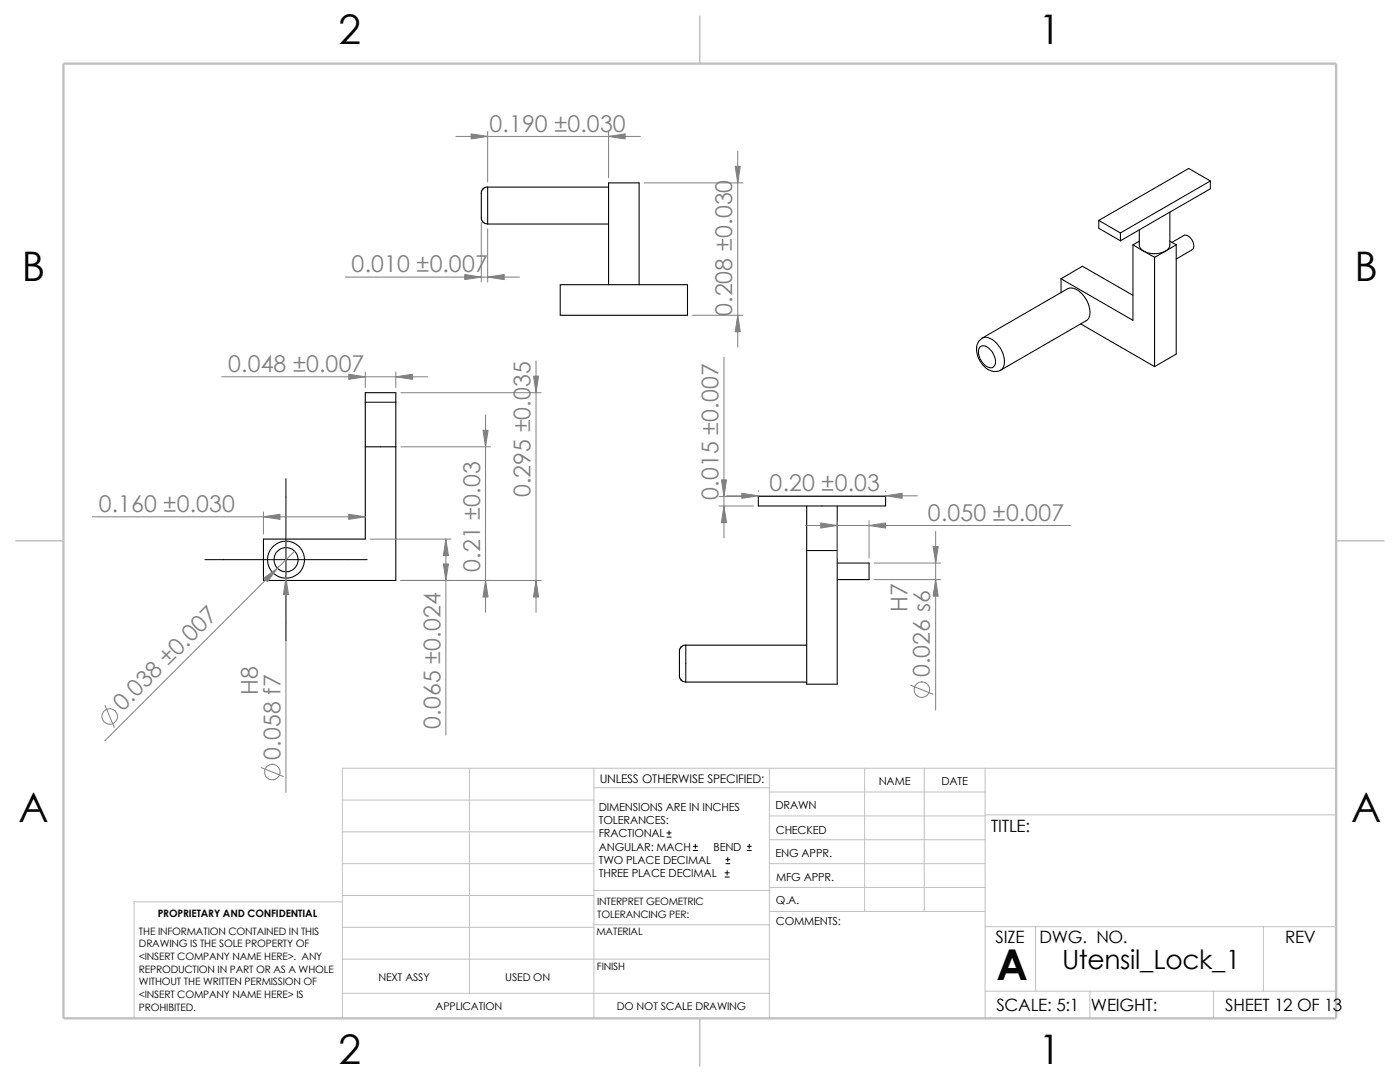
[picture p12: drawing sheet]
<svg xmlns="http://www.w3.org/2000/svg" width="279mm" height="216mm" viewBox="0 0 279 216" stroke-linecap="round" stroke-linejoin="round" font-family="sans-serif">
<g fill="none" stroke="#c0c0c0" stroke-width=".2">
<path d="M68.3 159.6h50.2M93.7 153.3v44.9M118.5 157.2h35M118.5 153.3v49.9M153.5 158h43.1M153.5 153.3v49.9M172.6 153.3v28.6M184.4 153.3v28.6M196.6 153.3v49.9M266.7 153.3h-198.4v49.9M68.3 180h-41.5v23.2M68.3 172.3h50.2"/>
<path d="M68.3 166h50.2M68.3 178.7h50.2M118.5 177.7h35.1M153.5 177.1h43.1M153.5 172.3h43.1M153.5 162.8h43.1M153.5 167.6h43.1M196.6 162.6h70.1M68.3 191.4h85.2M68.3 185h50.2M68.3 198.2h85.2M118.5 184.5h35.1"/>
<path d="M153.6 181.9h43M196.6 184.9h70.1M196.6 197.8h70.1M206.7 184.9v12.9M217.5 197.8v5.4M242.2 197.8v5.4M252.1 184.9v12.9"/>
</g>
<path d="M139.7 3.2v9.5M3.1 107.9h9.6M266.7 107.9h9.5M139.7 203.2v9.5" fill="none" stroke="#c0c0c0" stroke-width=".21"/>
<path d="M12.7 12.7h254v190.5h-254z" fill="none" stroke="#c0c0c0" stroke-width=".47"/>
<g fill="none" stroke="#000" stroke-width=".21">
<path d="M97.3 37.3h24.2M97.3 37.3l-.8 .3-.4 .5v.5v5.1l.4 .7 .8 .3M97.3 37.3v7.4h24.2M241.6 36.1v1.6l-18 10.3M241.6 36.1l-18 10.4M241.6 36.1l-4.4-2.5-17.9 10.4M111.8 56.8h25.4v6.1h-25.4zM121.5 56.8v-20.3h6.1v20.3M211.8 55.6v2.8M211.8 55.6l4.2-2.5 10.1 5.8M219.3 44l4.3 2.5M219.3 44v1.6l4.3 2.4"/>
<path d="M223.6 46.5v1.5M226.1 48.9v15l-14.3-8.3M226.1 48.9l2.2 1.2M227.4 45.8v3.4l.4 .6 .5 .3M227.4 48.1l-1.3 .8M228.3 50.1a4.8 4.8 0 0 0 4.3 0M228.3 50.1l2.1 1.3M230.4 51.4v21.8M232.6 50.1l-2.2 1.3M233.5 42.3v6.7l-.3 .6-.6 .5M233.5 48.1l1.2 .8M233.8 48.4l2.5-1.4a1.94 1.94 0 0 1 2 2.2l-.3 .6-3.3 1.9"/>
<path d="M234.7 48.9v21.8l-4.3 2.5M234.7 48.9l-2.1 1.2M72.9 78.4h6.1v37.4h-26.4v-8.2h20.3zM195.5 69.3a1.39 1.39 0 0 1 2.1 .4 2.69 2.69 0 0 1 .7 3.5 1.69 1.69 0 0 1-2.3-.9 2.7 2.7 0 0 1-.5-3zM196 67.5a2.97 2.97 0 0 0-.8 3.9 3.8 3.8 0 0 0 3.9 2.7l.6-.2M196 67.5a2.84 2.84 0 0 1 3.3 1.5 4.2 4.2 0 0 1 .8 4.5l-.4 .4M196 67.5l17.1-9.9a2.74 2.74 0 0 1 3.1 1.3 4.8 4.8 0 0 1 1.1 4.6l-.5 .5-17.1 9.9M215.7 64.6l14.7 8.6M72.9 80.3h6.1M72.9 89.2h6.1M151.3 99.1h25.4v1.9h-25.4zM161 101v35.5h6.1v-35.5"/>
<path d="M161 109.9h6.1M167.1 112.4h6.3v3.3h-6.3M136.9 128.7l-.9 .3-.4 .5v.5v5.1l.4 .7 .9 .3M136.9 128.7v7.4M136.9 128.7h24.1M136.9 136.1h24.1"/>
<circle cx="57.1" cy="111.7" r="2.41"/>
<circle cx="57.1" cy="111.7" r="3.7"/>
</g>
<g fill="none" stroke="#000" stroke-width=".2">
<path d="M57.1 95.5v32.3M40.9 111.7h32.4M133.1 167h.8M133.1 166.2h.8M133.5 165.8v.8M138.3 169.7h.9M138.3 168.9h.9M138.8 168.4v.9M144.7 175h.8M144.7 174.2h.8M144.9 172.3h.8M144.9 171.5h.8"/>
<path d="M145.1 173.7v.9M145.2 171.1v.8M149.1 169.7h.8M149.1 168.9h.8M149.5 168.4v.9"/>
</g>
<g fill="none" stroke="#808080" stroke-width=".2">
<path d="M91 27.2h36.8M97.3 26.2v10.1M121.5 26.2v9.3M128.6 36.5h19.6M147.2 30.1v39.2M68.9 55.3h34.8M96.1 44.4v11.9M97.3 45.7v10.6M44.2 75.2h41.1M72.9 74.2v3.1M79 74.2v3.1M80 78.4h28"/>
<path d="M107 72v50.2M138.2 62.9h10M144.5 71.3v36M80 89.2h17.9M96.9 82.8v39.4M143.5 99.1h6.9M145 98.9h38.1M151.3 98v.1M176.7 98v.1M18.4 103.1h54.5M52.6 102.2v4.4M57.1 108v50.1"/>
<path d="M58.8 110l-37.8 37.8M73.9 107.6h16.1M80 115.8h28M89 107.6v39.1M143.5 101h6.9M160.7 104.9h52.9M167.1 103.9v7.4M173.4 103.9v7.4M174.5 112.4h13.2M174.5 115.7h13.2M186.7 106v35.7M181.7 136.7l4.5 1.8"/>
<path d="M21 140.8l1.8 4.4M52.1 153.2l4.5 1.7"/>
<circle cx="184" cy="137.6" r="1.56"/>
<circle cx="21.9" cy="143" r="1.56"/>
<circle cx="54.4" cy="154.1" r="1.57"/>
</g>
<g fill="#808080" stroke="#808080" stroke-width=".2">
<path d="M176.7 98.9l3.3-.5v1z"/>
<path d="M148 98.4l3.3 .5-3.3 .5z"/>
<path d="M144 95.8h1l-.5 3.3z"/>
<path d="M144.5 101l.5 3.3h-1z"/>
<path d="M186.2 109.1h1l-.5 3.3z"/>
<path d="M186.7 115.7l.5 3.3h-1z"/>
<path d="M173.4 104.9l3.3-.5v1z"/>
<path d="M163.8 104.4l3.3 .5-3.3 .5z"/>
<path d="M52.7 115.4l2.7-2-2 2.7z"/>
<path d="M57.1 115.4l.5 3.3h-1z"/>
<path d="M89 107.6l.5 3.3h-1z"/>
<path d="M88.5 112.5h1l-.5 3.3z"/>
<path d="M52.6 103.1l3.3-.5v1z"/>
<path d="M69.6 102.6l3.3 .5-3.3 .5z"/>
<path d="M96.9 115.8l.5 3.3h-1z"/>
<path d="M96.4 85.9h1l-.5 3.3z"/>
<path d="M107 115.8l.5 3.3h-1z"/>
<path d="M106.5 75.1h1l-.5 3.3z"/>
<path d="M69.6 74.7l3.3 .5-3.3 .5z"/>
<path d="M79 75.2l3.3-.5v1z"/>
<path d="M146.7 33.2h1l-.5 3.3z"/>
<path d="M147.2 62.9l.5 3.3h-1z"/>
<path d="M121.5 27.2l3.3-.5v1z"/>
<path d="M94 26.7l3.3 .5-3.3 .5z"/>
<path d="M92.8 54.8l3.3 .5-3.3 .5z"/>
<path d="M97.3 55.3l3.3-.5v1z"/>
</g>
<text font-size="8.5" x="198.8" y="195.5">A</text>
<g font-size="8.1">
<text x="67.6" y="8.8">2</text>
<text x="207.3" y="8.8">1</text>
<text x="4.4" y="56.1">B</text>
<text x="270.3" y="56.1">B</text>
<text x="3.7" y="164.1">A</text>
<text x="269.6" y="164.1">A</text>
<text x="67.6" y="212.3">2</text>
<text x="207.3" y="212.3">1</text>
</g>
<text font-size="5.3" x="212" y="193.3">Utensil_Lock_1</text>
<g font-size="4.6" fill="#808080">
<text x="97.7" y="26.3">0.190 ±0.030</text>
<text x="70.2" y="54.4">0.010 ±0.007</text>
<text x="146.1" y="63.1" transform="rotate(-90 146.1 63.1)">0.208 ±0.030</text>
<text x="45.5" y="74.3">0.048 ±0.007</text>
<text x="105.9" y="99.2" transform="rotate(-90 105.9 99.2)">0.295 ±0.035</text>
<text x="143.4" y="99.7" transform="rotate(-90 143.4 99.7)">0.015 ±0.007</text>
<text x="153.6" y="98">0.20 ±0.03</text>
<text x="19.7" y="102.2">0.160 ±0.030</text>
<text x="185.2" y="103.9">0.050 ±0.007</text>
<text x="95.8" y="114.1" transform="rotate(-90 95.8 114.1)">0.21 ±0.03</text>
<text x="41.9" y="124.6" transform="rotate(-45 41.9 124.6)">7</text>
<text x="181.1" y="122.2" transform="rotate(-90 181.1 122.2)">H7</text>
<text x="185.6" y="135.1" transform="rotate(-90 185.6 135.1)">0.026 s6</text>
<text x="24.5" y="142.1" transform="rotate(-45 24.5 142.1)">0.038 ±0.0</text>
<text x="51.5" y="138.6" transform="rotate(-90 51.5 138.6)">H8</text>
<text x="87.9" y="145.4" transform="rotate(-90 87.9 145.4)">0.065 ±0.024</text>
<text x="56" y="151.6" transform="rotate(-90 56 151.6)">0.058 f7</text>
</g>
<g font-size="3.4">
<text x="197.8" y="166">TITLE:</text>
<text x="198.7" y="188.1">SIZE</text>
<text x="207.5" y="188.1">DWG. NO.</text>
<text x="256.5" y="188.2">REV</text>
<text x="198.8" y="201.7">SCALE: 5:1</text>
<text x="217.7" y="201.8">WEIGHT:</text>
<text x="244.5" y="201.7">SHEET 12 OF 13</text>
</g>
<text font-size="2.4" x="119.7" y="156.2">UNLESS OTHERWISE SPECIFIED:</text>
<g font-size="2.2">
<text x="119.5" y="161.8">DIMENSIONS ARE IN INCHES</text>
<text x="154.8" y="161.5">DRAWN</text>
<text x="175.4" y="156.7">NAME</text>
<text x="187.9" y="156.7">DATE</text>
<text x="119.5" y="164.4">TOLERANCES:</text>
<text x="119.5" y="167.1">FRACTIONAL</text>
<text x="154.8" y="166.3">CHECKED</text>
<text x="119.5" y="169.8">ANGULAR: MACH</text>
<text x="119.5" y="172.4">TWO PLACE DECIMAL</text>
<text x="142.4" y="169.8">BEND</text>
<text x="154.8" y="171">ENG APPR.</text>
<text x="119.5" y="175">THREE PLACE DECIMAL</text>
<text x="154.9" y="175.7">MFG APPR.</text>
<text x="154.9" y="184.7">COMMENTS:</text>
<text x="154.9" y="180.5">Q.A.</text>
</g>
<g font-size="2.1">
<text x="75.5" y="195.7">NEXT ASSY</text>
<text x="100.8" y="195.7">USED ON</text>
<text x="86.9" y="201.5">APPLICATION</text>
<text x="123.1" y="201.6">DO NOT SCALE DRAWING</text>
</g>
<g font-size="2">
<text x="31.5" y="183">PROPRIETARY AND CONFIDENTIAL</text>
<text x="119.2" y="180.6">INTERPRET GEOMETRIC</text>
<text x="119.2" y="183.1">TOLERANCING PER:</text>
<text x="27.7" y="186.5">THE INFORMATION CONTAINED IN THIS</text>
<text x="27.7" y="189.1">DRAWING IS THE SOLE PROPERTY OF</text>
<text x="27.7" y="191.6">&lt;INSERT COMPANY NAME HERE&gt;. ANY</text>
<text x="119" y="186.6">MATERIAL</text>
<text x="27.7" y="194.1">REPRODUCTION IN PART OR AS A WHOLE</text>
<text x="27.7" y="196.6">WITHOUT THE WRITTEN PERMISSION OF</text>
<text x="119.1" y="193.5">FINISH</text>
<text x="27.7" y="199.1">&lt;INSERT COMPANY NAME HERE&gt; IS</text>
<text x="27.7" y="201.7">PROHIBITED.</text>
</g>
</svg>
